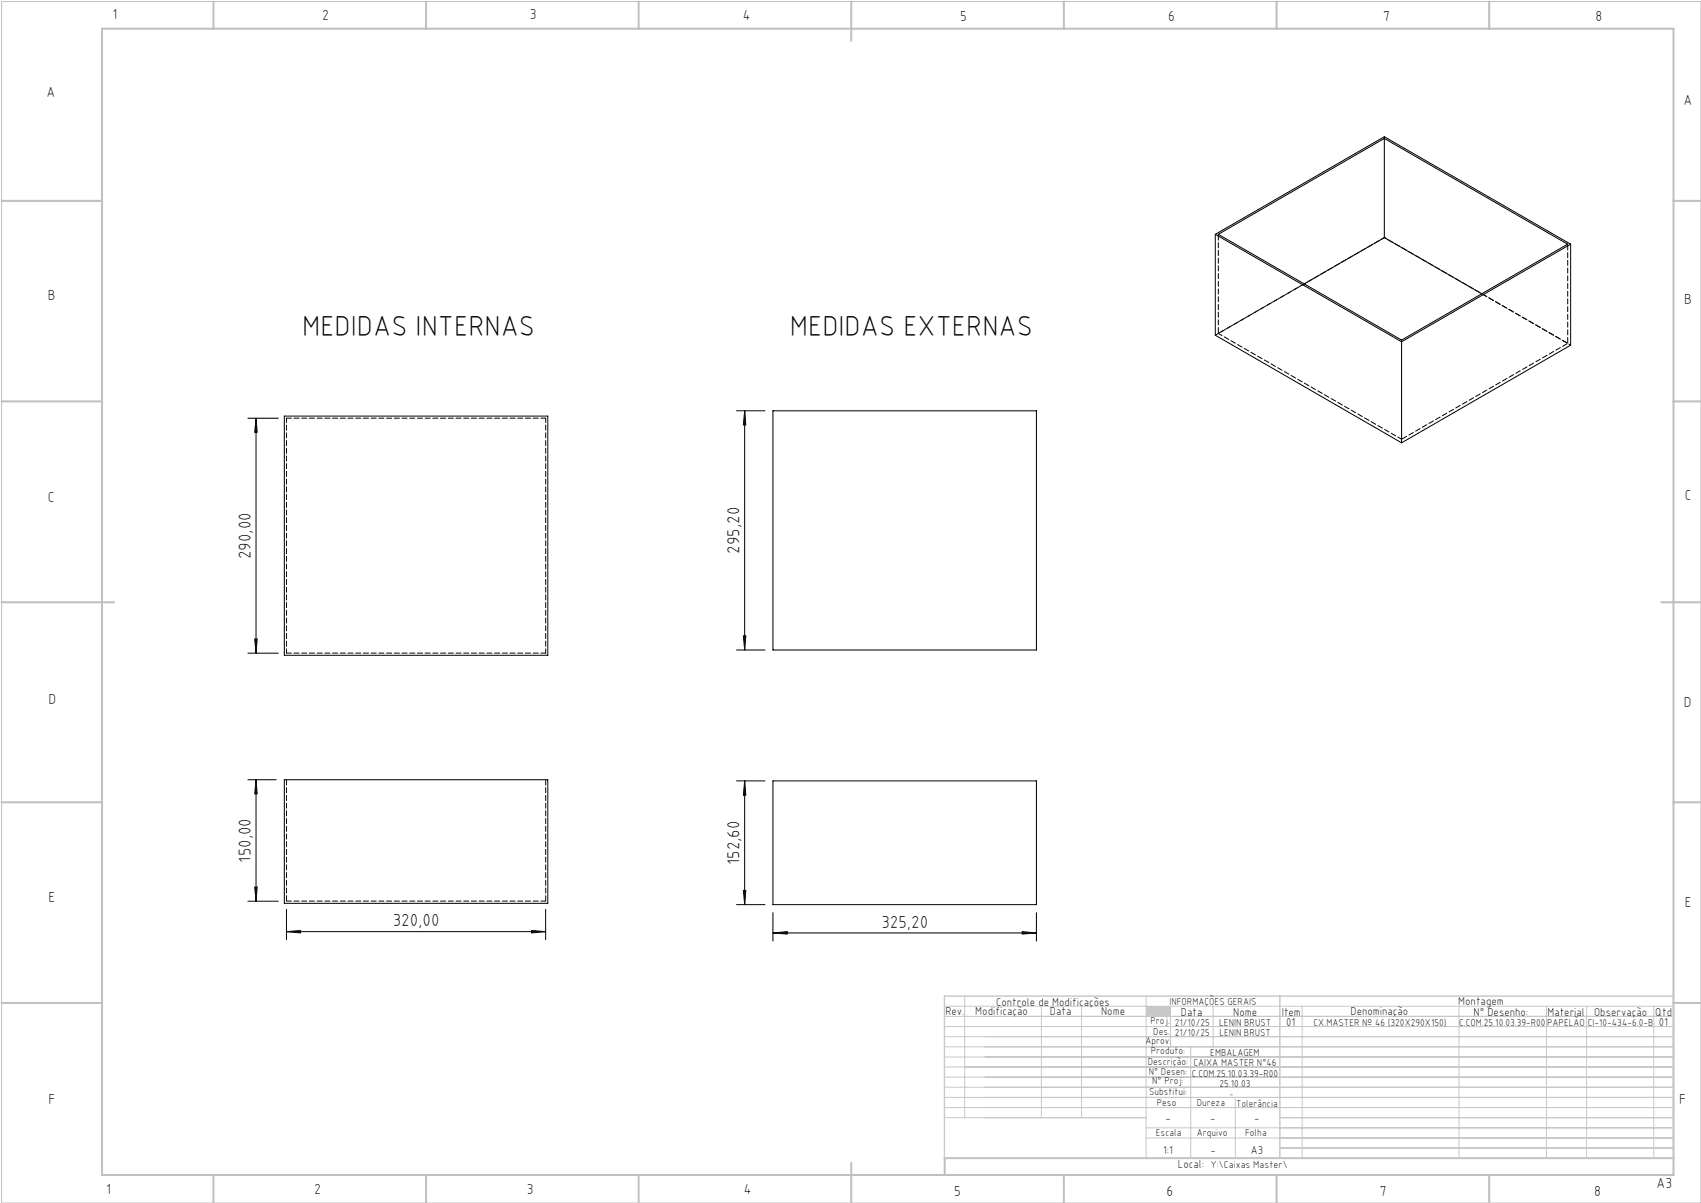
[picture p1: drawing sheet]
<svg xmlns="http://www.w3.org/2000/svg" width="420mm" height="297mm" viewBox="0 0 420 297" stroke-linecap="round" stroke-linejoin="round" font-family="sans-serif">
<path d="M.4 .4h419.6v296.6h-419.6z" fill="none" stroke="#c0c0c0" stroke-width=".25"/>
<g fill="none" stroke="#c0c0c0" stroke-width=".5">
<path d="M25.2 7.1h388v283h-388zM52.7 .4v6.7M105.2 .4v6.7M157.7 .4v6.7M210.2 .4v9.7M262.7 .4v6.7M315.2 .4v6.7M367.7 .4v6.7M.4 49.6h24.8M413.2 49.6h6.8M.4 99.1h24.8M413.2 99.1h6.8"/>
<path d="M.4 148.7h27.8M410.2 148.7h9.8M.4 198.1h24.8M413.2 198.1h6.8M.4 247.6h24.8M413.2 247.6h6.8M52.7 290.1v6.9M105.2 290.1v6.9M157.7 290.1v6.9M210.2 287.1v9.9M262.7 290.1v6.9M315.2 290.1v6.9"/>
<path d="M367.7 290.1v6.9M413.2 285.9h-179.9v4.2"/>
</g>
<g fill="none" stroke="#c3c8d2" stroke-width=".25">
<path d="M233.2 250.9h180M233.2 248.4h180M233.2 253.4h180M233.2 255.9h180M233.2 258.4h180M238.2 245.9v30M257.1 248.4v27.5M267.1 248.4v27.5M283 245.9v40M289 248.4v10M294 258.4v27.5M299.5 248.4v10"/>
<path d="M321.5 248.4v37.5M360.3 248.4v37.5M381.8 248.4v37.5M391.8 248.4v37.5M408.3 248.4v37.5M233.2 260.9h180M233.2 263.4h180M233.2 265.9h180M233.2 268.4h180M233.2 270.9h180M233.2 273.4h180M233.2 275.9h49.8"/>
<path d="M283 278.4h130.2M305 270.9v15M316 275.9h97.2M283 280.9h130.2M316 283.4h97.2"/>
</g>
<path d="M233.2 245.9h180v40h-180zM316 245.9v40" fill="none" stroke="#c3c8d2" stroke-width=".35"/>
<path d="M283 248.4h6v2.5h-6z" fill-rule="evenodd" fill="#c3c8d2"/>
<g fill="none" stroke="#000" stroke-width=".25">
<path d="M341.8 34.2v24.5M300.1 57.9v24.9l46 26.5M300.1 57.9l46 26.5M300.1 57.9l41.7-24.1 46 26.5M300.8 57.9l41-23.7 45.3 26.1-41 23.7zM341.8 58.7l24.1 13.8M341.8 58.7l-19.8 11.4M387.8 60.3l-41.7 24.1M387.8 60.3v24.9l-41.7 24.1M346.1 84.4v24.9M61.2 103.3h7.5M63.2 103.3l.3 3.4h-.6z"/>
<path d="M63.2 103.3v58M70.2 102.7h65.1v59.1h-65.1zM181.9 101.4h7M183.9 101.4l.2 3.5h-.5zM183.9 101.4v59.1M190.9 101.4h65v59.1h-65zM62.9 157.8h.6l-.3 3.5zM183.6 157h.5l-.2 3.5zM61.2 161.3h7.5M181.9 160.5h7M61.2 192.5h7M63.2 192.5l.3 3.5h-.6z"/>
<path d="M63.2 192.5v30M70.2 192.5h65.1v30.5h-65.1zM181.9 192.8h7M183.9 192.8l.2 3.5h-.5zM183.9 192.8v30.5M190.9 192.8h65v30.5h-65zM62.9 219h.6l-.3 3.5zM183.6 219.8h.5l-.2 3.5zM61.2 222.5h7.5M70.7 230l3.5-.3v.6zM70.7 224.5v7.5M70.7 230h64"/>
<path d="M131.2 229.7l3.5 .3-3.5 .3zM134.7 224.5v7.5M181.9 223.3h7M190.9 230.3l3.5-.3v.6zM190.9 225.3v7M190.9 230.3h65M252.4 230l3.5 .3-3.5 .3zM255.9 225.3v7"/>
</g>
<g fill="#000">
<path d="M62.9 157.8h.6l-.3 3.5zM63.2 103.3l.3 3.4h-.6zM183.6 157h.5l-.2 3.5zM183.9 101.4l.2 3.5h-.5z"/>
<path d="M63.2 192.5l.3 3.5h-.6zM62.9 219h.6l-.3 3.5zM183.9 192.8l.2 3.5h-.5zM183.6 219.8h.5l-.2 3.5z"/>
<path d="M70.7 230l3.5-.3v.6zM131.2 229.7l3.5 .3-3.5 .3zM190.9 230.3l3.5-.3v.6zM252.4 230l3.5 .3-3.5 .3z"/>
</g>
<path d="M70.7 192.5v30M134.7 192.5v30" fill="none" stroke="#000" stroke-width=".25" stroke-dasharray="1.3 .6" stroke-dashoffset="-.1"/>
<path d="M70.7 103.2h64M134.7 161.2h-64M70.7 222.5h64" fill="none" stroke="#000" stroke-width=".25" stroke-dasharray="1.3 .6" stroke-dashoffset=".1"/>
<path d="M300.8 82.3l45.3 26.1M134.7 103.2v58M70.7 161.2v-58" fill="none" stroke="#000" stroke-width=".25" stroke-dasharray="1.3 .6" stroke-dashoffset=".2"/>
<path d="M341.8 33.7v.4M341.8 58.6h.1M346.1 83.9v.5" fill="none" stroke="#000" stroke-width=".25" stroke-dasharray="1.3 .6"/>
<path d="M300.8 57.8v24.5M322 70.1l-21.2 12.2M387.1 60.3v24.5M387.1 84.8l-21.2-12.3M346.1 108.4l41-23.6" fill="none" stroke="#000" stroke-width=".25" stroke-dasharray="1.3 .6" stroke-dashoffset="-.2"/>
<path d="M387.8 85.2l-46-26.6" fill="none" stroke="#000" stroke-width=".25" stroke-dasharray="1.3 .6" stroke-dashoffset=".8"/>
<path d="M341.8 58.6l-41.7 24.1" fill="none" stroke="#000" stroke-width=".25" stroke-dasharray="1.3 .6" stroke-dashoffset=".3"/>
<g font-size="7.1">
<text x="74.6" y="82.9">MEDIDAS INTERNAS</text>
<text x="195" y="82.9">MEDIDAS EXTERNAS</text>
</g>
<g font-size="4.3">
<text x="182.6" y="136.7" transform="rotate(-90 182.6 136.7)">295,20</text>
<text x="61.9" y="138" transform="rotate(-90 61.9 138)">290,00</text>
<text x="61.9" y="213" transform="rotate(-90 61.9 213)">150,00</text>
<text x="182.6" y="213.5" transform="rotate(-90 182.6 213.5)">152,60</text>
<text x="97" y="228.7">320,00</text>
<text x="217.6" y="229">325,20</text>
</g>
<g font-size="3.6">
<text x="27.8" y="4.8">1</text>
<text x="79.5" y="4.9">2</text>
<text x="130.8" y="4.8">3</text>
<text x="183.4" y="4.9">4</text>
<text x="237.1" y="5.1">5</text>
<text x="288.4" y="5.2">6</text>
<text x="341.5" y="5.1">7</text>
<text x="394" y="5.2">8</text>
<text x="11.5" y="24">A</text>
<text x="415.7" y="25.8">A</text>
<text x="11.8" y="74.1">B</text>
<text x="415.8" y="75.1">B</text>
<text x="11.8" y="124">C</text>
<text x="416" y="123.5">C</text>
<text x="12" y="173.7">D</text>
<text x="415.8" y="174.7">D</text>
<text x="12" y="222.6">E</text>
<text x="416" y="223.9">E</text>
<text x="12" y="272.6">F</text>
<text x="414.6" y="272.6">F</text>
<text x="409" y="293.3">A3</text>
<text x="26.2" y="294.8">1</text>
<text x="77.6" y="294.8">2</text>
<text x="130.1" y="294.8">3</text>
<text x="183.7" y="294.7">4</text>
<text x="235.6" y="295.2">5</text>
<text x="288" y="295.2">6</text>
<text x="340.7" y="295.2">7</text>
<text x="393.6" y="295.2">8</text>
</g>
<g font-size="2.9">
<text x="240.8" y="250.6">Modificação</text>
<text x="259.2" y="250.6">Data</text>
<text x="271.9" y="250.6">Nome</text>
<text x="290.9" y="288.4">Local:</text>
</g>
<g font-size="2.8">
<text x="233.4" y="250.6">Rev.</text>
<text x="246" y="248.4">Controle de Modificações</text>
<text x="291.6" y="250.8">Data</text>
<text x="304.5" y="250.8">Nome</text>
<text x="316.5" y="250.9">Item</text>
<text x="333.5" y="250.5">Denominação</text>
<text x="360.1" y="248.2">Montagem</text>
<text x="363.9" y="250.8">N° Desenho:</text>
<text x="382.1" y="250.8">Material</text>
<text x="393.6" y="250.8">Observação</text>
<text x="408.7" y="250.9">Qtd</text>
<text x="317.6" y="253.3">01</text>
<text x="409.6" y="253.3">01</text>
<text x="287.7" y="276.9">-</text>
<text x="298.8" y="276.9">-</text>
<text x="309.7" y="276.9">-</text>
<text x="287.2" y="284.8">1:1</text>
<text x="298.9" y="284.8">-</text>
<text x="308.8" y="284.8">A3</text>
</g>
<g font-size="2.5">
<text x="288.7" y="248.2">INFORMAÇÕES GERAIS</text>
<text x="282.8" y="257.8">Aprov.</text>
<text x="284.1" y="252.9">Proj.</text>
<text x="284.8" y="255.4">Des.</text>
<text x="290.1" y="255.8">21/10/25</text>
<text x="290.1" y="253.3">21/10/25</text>
<text x="301" y="253.3">LENIN BRUST</text>
<text x="301.1" y="255.8">LENIN BRUST</text>
<text x="324.3" y="253.3">CX.MASTER Nº 46 (320X290X150)</text>
<text x="360.3" y="253.3">C.COM.25.10.03.39-R00</text>
<text x="382" y="253.3">PAPELÃO</text>
<text x="392" y="253.3">CI-10-434-6.0-B</text>
<text x="283.4" y="262.9">Descrição:</text>
<text x="284.2" y="260.3">Produto:</text>
<text x="294.7" y="263.3">CAIXA MASTER N°46</text>
<text x="298.8" y="260.7">EMBALAGEM</text>
<text x="283.7" y="265.4">N° Desen:</text>
<text x="284.5" y="267.7">N° Proj:</text>
<text x="294.3" y="265.9">C.COM.25.10.03.39-R00</text>
<text x="301.1" y="268.3">25.10.03</text>
<text x="283.7" y="270.4">Substitui:</text>
<text x="285.6" y="273">Peso</text>
<text x="295.5" y="273">Dureza</text>
<text x="305.2" y="273.3">Tolerância</text>
<text x="285.4" y="280.4">Escala</text>
<text x="295.5" y="280.4">Arquivo</text>
<text x="307.5" y="280.4">Folha</text>
<text x="298.9" y="288.4">Y:\Caixas Master\</text>
</g>
<text font-size="2.1" x="303.5" y="270.9">-</text>
</svg>
